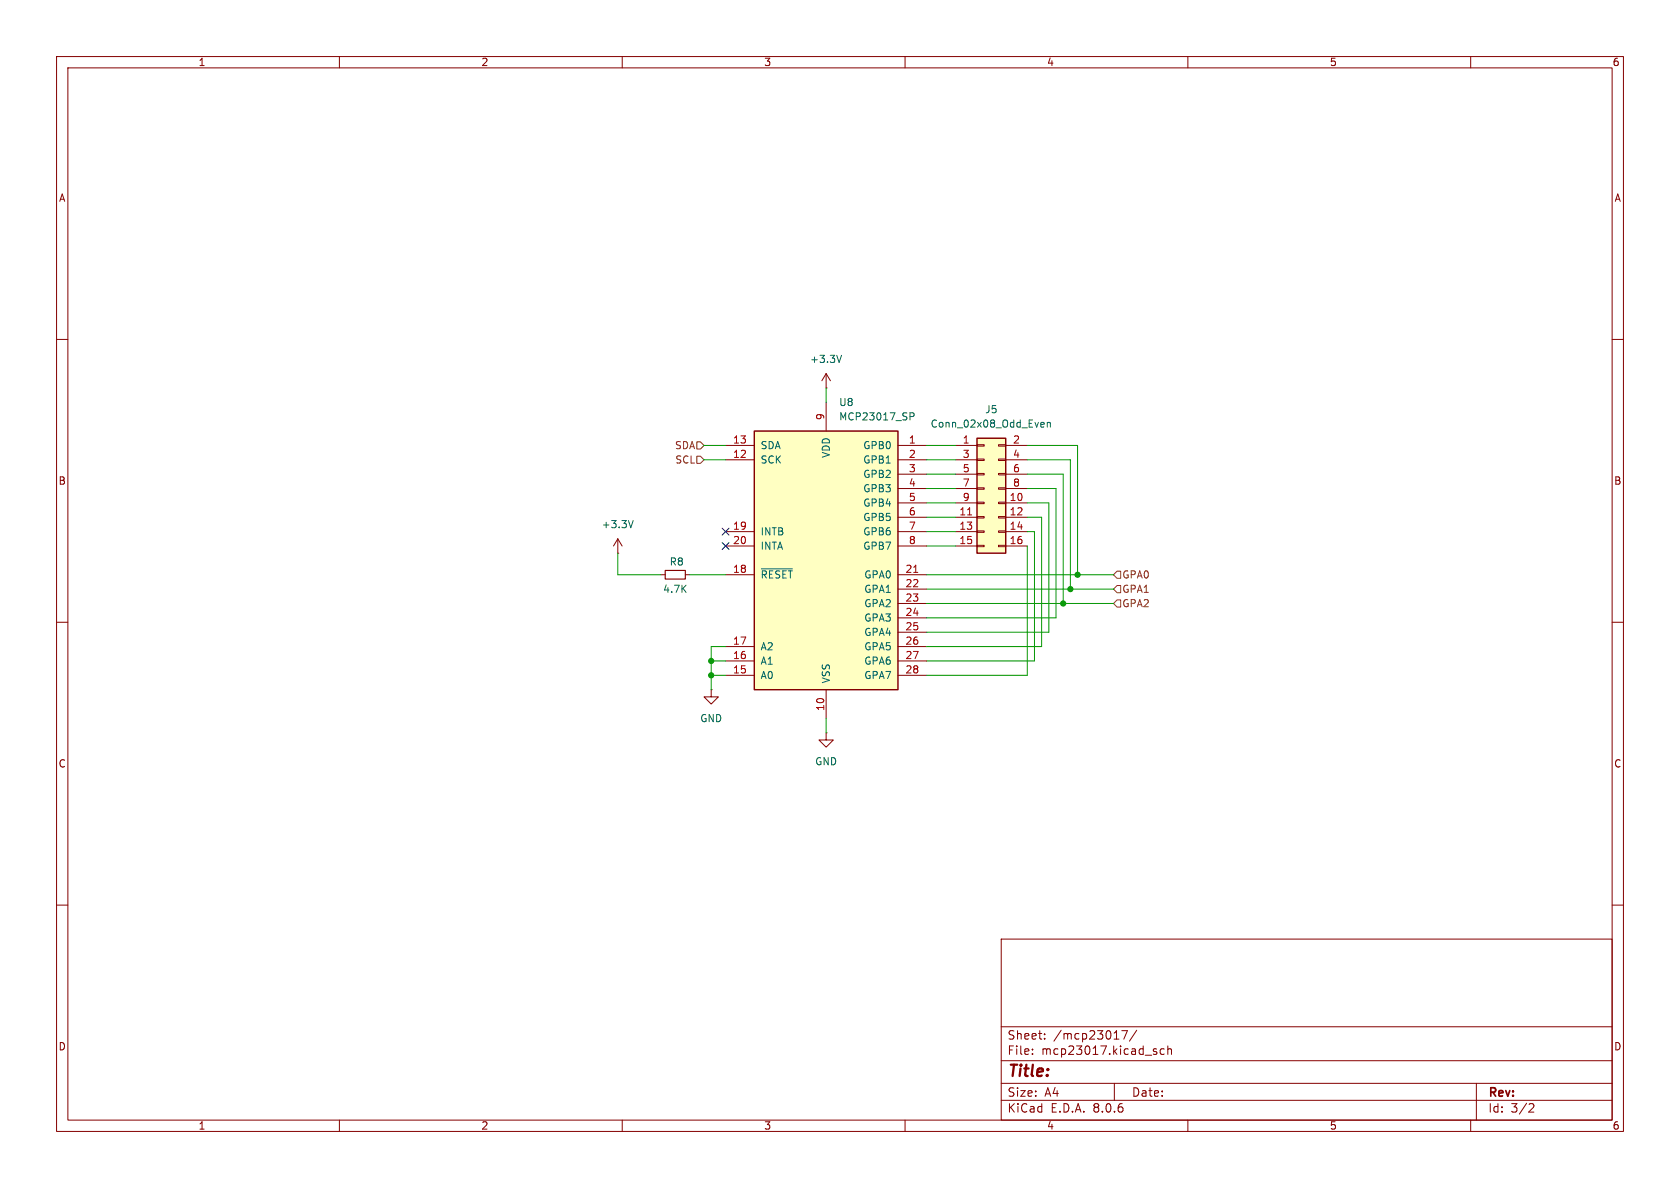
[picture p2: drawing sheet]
<svg xmlns="http://www.w3.org/2000/svg" width="297mm" height="210mm" viewBox="0 0 297 210" stroke-linecap="round" stroke-linejoin="round" font-family="sans-serif">
<g fill="none" stroke="#840000" stroke-width=".18">
<path d="M10 10h277v190h-277zM12 12h273v186h-273zM60 10v2M110 10v2M160 10v2M210 10v2M260 10v2M10 60h2M285 60h2M146 68.6h.1M146 66l-.7 1.3M146 66v2.6"/>
<path d="M146 66l.8 1.3M109.2 97.8h.1M109.2 95.3l-.7 1.2M109.2 95.3v2.5M109.2 95.3l.8 1.2M10 110h2M116.8 101.6h.8M121.2 101.6h.7M285 110h2M125.7 121.9v1.3h1.3l-1.3 1.3-1.2-1.3h1.2M125.7 121.9h.1M146 129.5v1.3h1.3l-1.3 1.3-1.2-1.3h1.2"/>
<path d="M146 129.5h.1M10 160h2M285 160h2M177 166h108v32h-108zM60 198v2M110 198v2M160 198v2M177 194.5h108M177 191.5h108M177 187.5h108M177 181.5h108M182.5 186.3v.1"/>
<path d="M182.5 185.5v.1M184.7 183.6v.1M184.7 182.8v.1M197 191.5v3M198.3 182.2h1l-.6 1.5M201 182.1l-1.3 2M204.1 185.9l.4 .1v.2l-.2 .2h-.3M204.1 185.4l.4 .1M205.8 185.5l-.4-.1-.3 .3v.4l.1 .2h.6M206.5 185.5l.2-.1 .3 .1 .1 .9M206.5 184.9v1.5M210 198v2"/>
<path d="M260 198v2M261 191.5v6.5M270.5 195.1l.5 .1 .2 .3-1 1.1h1"/>
</g>
<path d="M148.8 62.8l-.5 1.3M111.9 92l-.4 1.3" fill="none" stroke="#006464" stroke-width=".18"/>
<path d="M117.6 100.8h3.6v1.6h-3.6z" fill="none" stroke="#840000" stroke-width=".2"/>
<path d="M172.7 77.5h5.1v20.3h-5.1z" fill="#ffffc2"/>
<g fill="none" stroke="#840000" stroke-width=".18">
<path d="M168.9 78.7h3.8M172.7 78.6h1.3v.3h-1.3zM176.5 78.6h1.3v.3h-1.3zM177.8 78.7h3.8M168.9 88.9h3.8M168.9 91.4h3.8M168.9 94h3.8M168.9 96.5h3.8M168.9 81.3h3.8M168.9 83.8h3.8M168.9 86.4h3.8M172.7 96.4h1.3v.2h-1.3z"/>
<path d="M172.7 93.9h1.3v.2h-1.3zM172.7 91.3h1.3v.3h-1.3zM172.7 88.8h1.3v.2h-1.3zM172.7 86.2h1.3v.3h-1.3zM172.7 83.7h1.3v.2h-1.3zM172.7 81.2h1.3v.2h-1.3zM176.5 96.4h1.3v.2h-1.3zM176.5 93.9h1.3v.2h-1.3zM176.5 91.3h1.3v.3h-1.3zM176.5 88.8h1.3v.2h-1.3zM176.5 86.2h1.3v.3h-1.3zM176.5 83.7h1.3v.2h-1.3z"/>
<path d="M176.5 81.2h1.3v.2h-1.3zM177.8 88.9h3.8M177.8 91.4h3.8M177.8 94h3.8M177.8 96.5h3.8M177.8 81.3h3.8M177.8 83.8h3.8M177.8 86.4h3.8"/>
</g>
<path d="M172.7 77.5h5.1v20.3h-5.1z" fill="none" stroke="#840000" stroke-width=".25"/>
<path d="M171.1 91h.7" fill="none" stroke="#a90000" stroke-width=".18"/>
<path d="M184.2 74.7h.3l.1 .3-.6 .1M184.5 75.4l-.3 .1M185.1 74.8l.2-.1h.3l.1 .8M185.1 74.7v.8" fill="none" stroke="#006464" stroke-width=".18"/>
<path d="M133.3 76.2h25.4v45.7h-25.4z" fill="#ffffc2"/>
<path d="M133.3 76.2h25.4v45.7h-25.4z" fill="none" stroke="#840000" stroke-width=".25"/>
<g fill="none" stroke="#840000" stroke-width=".18">
<path d="M128.3 78.7h5M146 71.1v5.1M158.7 78.7h5.1M128.3 81.3h5M128.3 94h5M128.3 96.5h5M158.7 81.3h5.1M158.7 94h5.1M158.7 96.5h5.1M158.7 83.8h5.1M158.7 86.4h5.1M158.7 88.9h5.1"/>
<path d="M158.7 91.4h5.1M128.3 119.4h5M128.3 116.8h5M128.3 114.3h5M128.3 101.6h5M158.7 119.4h5.1M158.7 116.8h5.1M158.7 114.3h5.1M158.7 101.6h5.1M158.7 104.1h5.1M158.7 106.7h5.1M158.7 109.2h5.1"/>
<path d="M158.7 111.8h5.1M146 121.9v5.1"/>
</g>
<path d="M160.9 73h.5l.2 .2-.1 .4h-.6M134.6 100.6h5.5" fill="none" stroke="#006464" stroke-width=".18"/>
<path d="M161.5 101.2h.8" fill="none" stroke="#a90000" stroke-width=".18"/>
<path d="M123.2 78.1h.6l.7 .6-.7 .7h-.6zM123.2 80.6h.6l.7 .7-.7 .6h-.6zM197.5 106h.6v1.3h-.6l-.7-.6zM197.5 101h.6v1.2h-.6l-.7-.6zM197.5 103.5h.6v1.3h-.6l-.7-.7z" fill="none" stroke="#725600" stroke-width=".18"/>
<g fill="none" stroke="#009600" stroke-width=".18">
<path d="M124.5 78.7h3.8M146 68.6v2.5M163.8 78.7h5.1M181.6 78.7h8.9v22.9M109.2 97.8v3.8h7.6M124.5 81.3h3.8M163.8 81.3h5.1M163.8 83.8h5.1M163.8 94h5.1M163.8 91.4h5.1M163.8 88.9h5.1M163.8 96.5h5.1"/>
<path d="M163.8 86.4h5.1M181.6 81.3h7.6v22.8M181.6 83.8h6.4v22.9M181.6 94h1.3v22.8h-19.1M181.6 91.4h2.5v22.9h-20.3M181.6 86.4h5.1v22.8h-22.9M181.6 96.5v22.9h-17.8M181.6 88.9h3.8v22.9h-21.6M121.9 101.6h6.4M125.7 116.8h2.6M125.7 119.4h2.6M128.3 114.3h-2.6v7.6"/>
<path d="M163.8 101.6h33M163.8 104.1h33M163.8 106.7h33M146 127v2.5"/>
</g>
<path d="M127.7 93.4l1.2 1.2M127.7 95.9l1.2 1.2M128.9 93.4l-1.2 1.2M128.9 95.9l-1.2 1.2" fill="none" stroke="#000084" stroke-width=".18"/>
<g fill="#009600" stroke="#009600" stroke-width=".18">
<circle cx="125.7" cy="119.4" r=".46"/>
<circle cx="125.7" cy="116.8" r=".46"/>
<circle cx="189.2" cy="104.1" r=".46"/>
<circle cx="188" cy="106.7" r=".46"/>
<circle cx="190.5" cy="101.6" r=".46"/>
</g>
<text font-size="2.8" fill="#840000" x="178" y="190.9">Title:</text>
<g font-size="2.1" fill="#840000">
<text x="178" y="184">Sheet:</text>
<text x="186.2" y="184">/mcp23017/</text>
<text x="178" y="186.7">File:</text>
<text x="184.1" y="186.7">mcp23017.kicad_sch</text>
<text x="178" y="196.9">KiCad</text>
<text x="178" y="194.1">Size:</text>
<text x="184.7" y="194.1">A4</text>
<text x="185.7" y="196.9">E.D.A.</text>
<text x="193.3" y="196.9">8.0.6</text>
<text x="200" y="194.1">Date:</text>
<text x="263" y="194.3">Rev:</text>
<text x="263" y="196.9">Id:</text>
<text x="267.1" y="196.9">3/2</text>
</g>
<g font-size="1.8" fill="#840000">
<text x="35" y="11.9">1</text>
<text x="85" y="11.9">2</text>
<text x="135" y="11.9">3</text>
<text x="185" y="11.9">4</text>
<text x="235" y="11.9">5</text>
<text x="285" y="11.9">6</text>
<text x="10.3" y="35.9">A</text>
<text x="285.3" y="35.9">A</text>
<text x="10.3" y="85.9">B</text>
<text x="285.3" y="85.9">B</text>
<text x="10.3" y="135.9">C</text>
<text x="285.3" y="135.9">C</text>
<text x="10.3" y="185.9">D</text>
<text x="285.3" y="185.9">D</text>
<text x="35" y="199.9">1</text>
<text x="85" y="199.9">2</text>
<text x="135" y="199.9">3</text>
<text x="185" y="199.9">4</text>
<text x="235" y="199.9">5</text>
<text x="285" y="199.9">6</text>
</g>
<g font-size="1.8" fill="#006464">
<text x="143.1" y="64.4">+3.3V</text>
<text x="148.3" y="72">U8</text>
<text x="148.3" y="74.5">MCP23017_SP</text>
<text x="164.4" y="75.8">Conn_02x08_Odd_Even</text>
<text x="174.1" y="73.3">J5</text>
<text x="134.4" y="82.1">SCK</text>
<text x="134.4" y="79.6">SDA</text>
<text x="146.9" y="81" transform="rotate(-90 146.9 81)">VDD</text>
<text x="152.5" y="79.6">GPB0</text>
<text x="152.5" y="82.1">GPB1</text>
<text x="152.5" y="84.7">GPB2</text>
<text x="152.5" y="87.2">GPB3</text>
<text x="152.5" y="89.8">GPB4</text>
<text x="106.3" y="93.6">+3.3V</text>
<text x="134.4" y="94.8">INTB</text>
<text x="152.5" y="92.3">GPB5</text>
<text x="152.5" y="94.8">GPB6</text>
<text x="118.3" y="100.2">R8</text>
<text x="134.4" y="97.4">INTA</text>
<text x="152.5" y="97.4">GPB7</text>
<text x="117.1" y="105">4.7K</text>
<text x="134.4" y="102.5">~{RESET}</text>
<text x="152.7" y="102.5">GPA0</text>
<text x="152.7" y="105">GPA1</text>
<text x="152.7" y="107.5">GPA2</text>
<text x="152.7" y="110.1">GPA3</text>
<text x="152.7" y="112.6">GPA4</text>
<text x="134.4" y="117.7">A1</text>
<text x="134.4" y="115.2">A2</text>
<text x="152.7" y="115.2">GPA5</text>
<text x="152.7" y="117.7">GPA6</text>
<text x="134.4" y="120.2">A0</text>
<text x="146.9" y="120.9" transform="rotate(-90 146.9 120.9)">VSS</text>
<text x="152.7" y="120.2">GPA7</text>
<text x="123.7" y="127.9">GND</text>
<text x="144" y="135.5">GND</text>
</g>
<g font-size="1.8" fill="#a90000">
<text x="145.8" y="74.4" transform="rotate(-90 145.8 74.4)">9</text>
<text x="129.5" y="81">12</text>
<text x="129.5" y="78.5">13</text>
<text x="160.6" y="78.5">1</text>
<text x="160.6" y="81">2</text>
<text x="160.6" y="83.6">3</text>
<text x="170.1" y="78.5">1</text>
<text x="170.1" y="81">3</text>
<text x="170.1" y="83.6">5</text>
<text x="179" y="78.5">2</text>
<text x="179" y="81">4</text>
<text x="179" y="83.6">6</text>
<text x="160.6" y="86.1">4</text>
<text x="160.6" y="88.6">5</text>
<text x="170.1" y="86.1">7</text>
<text x="170.1" y="88.6">9</text>
<text x="178.4" y="88.6">10</text>
<text x="179" y="86.1">8</text>
<text x="129.5" y="93.7">19</text>
<text x="160.6" y="91.2">6</text>
<text x="160.6" y="93.7">7</text>
<text x="169.5" y="91.2">11</text>
<text x="169.5" y="93.7">13</text>
<text x="178.4" y="91.2">12</text>
<text x="178.4" y="93.7">14</text>
<text x="129.5" y="101.3">18</text>
<text x="129.5" y="96.3">20</text>
<text x="160" y="101.3">21</text>
<text x="160.6" y="96.3">8</text>
<text x="169.5" y="96.3">15</text>
<text x="178.4" y="96.3">16</text>
<text x="160" y="103.9">22</text>
<text x="160" y="106.4">23</text>
<text x="160" y="109">24</text>
<text x="160" y="111.5">25</text>
<text x="129.5" y="119.1">15</text>
<text x="129.5" y="116.6">16</text>
<text x="129.5" y="114">17</text>
<text x="160" y="114">26</text>
<text x="160" y="116.6">27</text>
<text x="160" y="119.1">28</text>
<text x="145.8" y="125.8" transform="rotate(-90 145.8 125.8)">10</text>
</g>
<g font-size="1.8" fill="#725600">
<text x="119.2" y="79.6">SDA</text>
<text x="119.3" y="82.1">SCL</text>
<text x="198.3" y="107.5">GPA2</text>
<text x="198.3" y="102.5">GPA0</text>
<text x="198.3" y="105">GPA1</text>
</g>
</svg>
